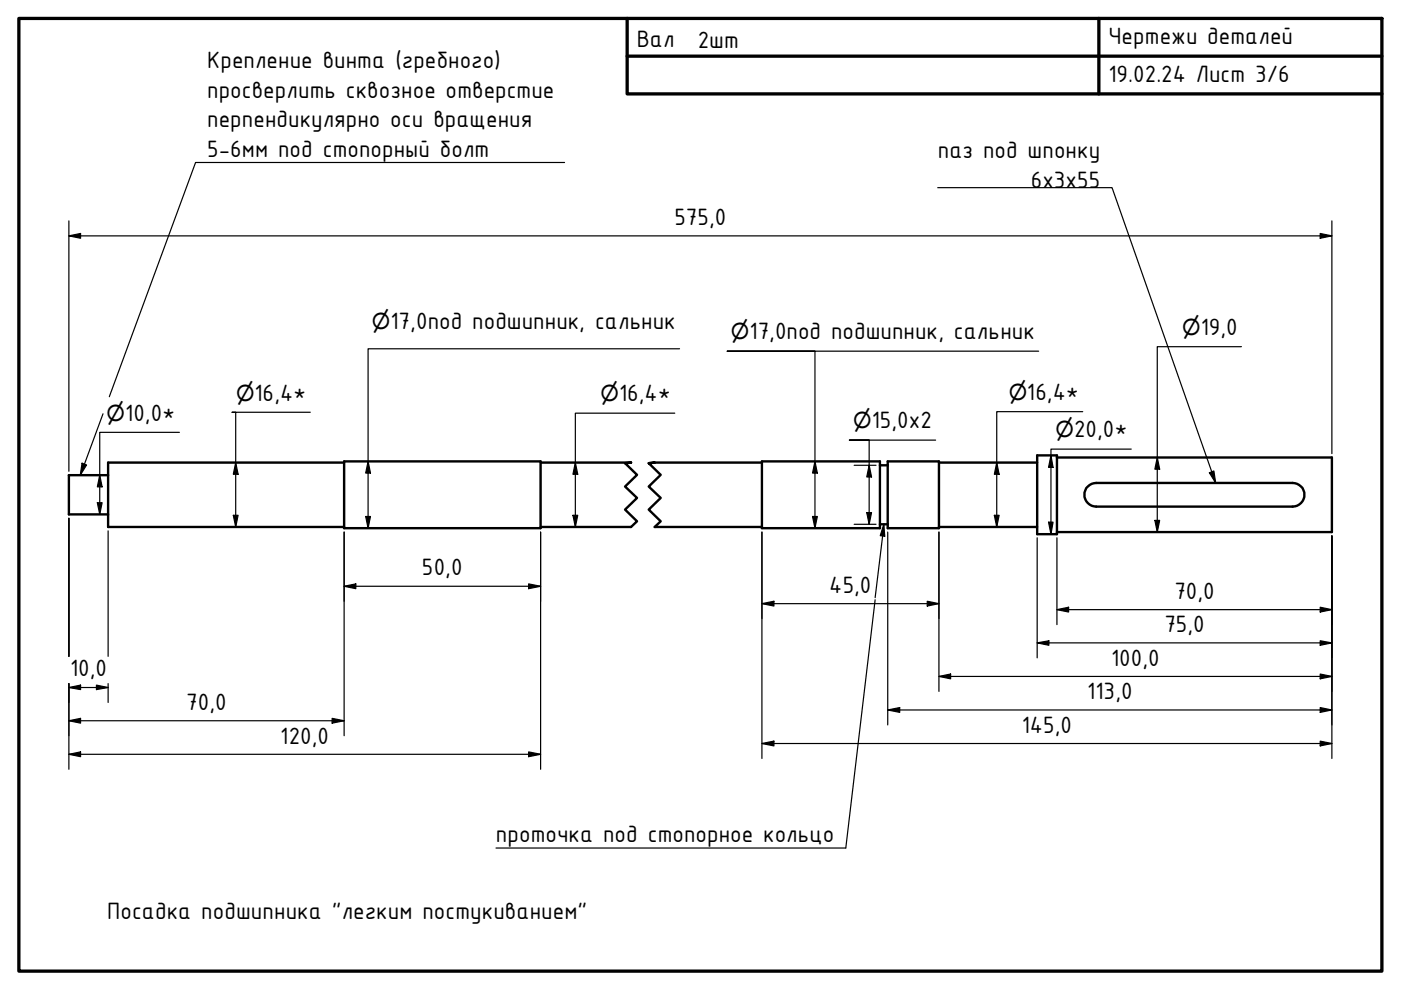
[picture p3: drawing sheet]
<svg xmlns="http://www.w3.org/2000/svg" width="297mm" height="210mm" viewBox="0 0 297 210" stroke-linecap="round" stroke-linejoin="round" font-family="sans-serif">
<!-- layer: Break Line (ISO) -->
<path d="M132.5 98.2l1.3-.1-1.3 .1 2.6 2.5-2.6 2.5 2.6 2.4-2.6 2.4 2.6 2.5-1.3 1.2M137.5 98.2l1.3-.1-1.3 .1 2.6 2.5-2.6 2.5 2.6 2.4-2.6 2.4 2.6 2.5-1.3 1.2" fill="none" stroke="#000" stroke-width=".51"/>
<!-- layer: Visible (ISO) -->
<g fill="none" stroke="#000" stroke-width=".51">
<path d="M73 97.8h41.6v14.2h-41.6zM73 98.1h-50.1v13.6h50.1M114.6 98.1h19.2M138.8 98.1h22.7M161.5 97.8h25.1v14.2h-25.1zM186.6 98.7h1.6M188.2 97.8h10.9v14.2h-10.9zM199.1 98.1h20.8M219.9 96.6h4.2v16.7h-4.2zM224.1 97h58.3v15.8h-58.3M22.9 100.7h-8.3v8.4h8.3M114.6 111.7h19.2"/>
<path d="M138.8 111.7h22.7M186.6 111.2h1.6M199.1 111.7h20.8M230.3 103.5l.3-.3a2.44 2.44 0 0 1 1.8-.8h41.7a2.51 2.51 0 0 1 2.4 2.5 2.51 2.51 0 0 1-2.4 2.5h-41.7a2.54 2.54 0 0 1-2.1-3.9z"/>
</g>
<!-- layer: Border (ISO) -->
<path d="M4 3.9h289v202h-289zM133 3.9v16h160M133 11.9h160M233 3.9v16" fill="none" stroke="#000" stroke-width=".7"/>
<!-- layer: Dimension (ISO) -->
<g fill="none" stroke="#000" stroke-width=".25">
<path d="M14.6 50l2.5-.5v1zM14.6 46.8v53.1M14.6 50h267.8M279.9 49.5l2.5 .5-2.5 .5zM282.4 46.8v49.4M144.1 73.9h-66.1v38.1M220.2 74.5h-66h18.6v37.5M263.2 73.5h-17.8v39.3M38 91.7h-16.9v17.4M50 98.1l.5 2.5h-1zM65.8 87.4h-16.6h.8v24.3M78 97.8l.5 2.5h-1z"/>
<path d="M122 98.1l.5 2.5h-1zM143.1 87.6h-21.1v24.1M172.8 97.8l.5 2.5h-1zM181.1 98.7h4.6M184.3 98.7l.5 2.4h-1zM198.4 93.3h-18.3h4.2v17.9M211.3 98.1l.5 2.5h-1zM222.8 96.6l.5 2.5h-1zM229.6 87.3h-18.3v24.4M239.8 95.2h-17v18.1M245.4 97l.5 2.5h-1zM14.6 109.9v29.3"/>
<path d="M20.6 106.6h1.1l-.6 2.5zM21.1 100.7l.6 2.5h-1.1zM22.9 112.6v26.6M49.5 109.3h1l-.5 2.4zM73 112.8v43.2M77.5 109.5h1l-.5 2.5zM114.6 112.8v50.3M121.5 109.3h1l-.5 2.4zM161.5 112.8v48M172.3 109.5h1l-.5 2.5zM181.1 111.2h4.6M183.8 108.7h1l-.5 2.5z"/>
<path d="M188.2 112.8v40.9M199.1 112.8v33.8M210.8 109.3h1l-.5 2.4zM219.9 114v25.5M222.3 110.7h1l-.5 2.6zM224.1 114v18.4M244.9 110.3h1l-.5 2.5zM282.4 113.6v47.2M73 124.3l2.4-.5v1zM73 124.3h41.6M112.1 123.8l2.5 .5-2.5 .5zM161.5 128l2.6-.5v1z"/>
<path d="M161.5 128h37.6M196.6 127.5l2.5 .5-2.5 .5zM219.9 136.3l2.5-.4v.9zM219.9 136.3h62.5M224.1 129.3l2.5-.6v1.1zM224.1 129.3h58.3M279.9 128.7l2.5 .6-2.5 .5zM279.9 135.9l2.5 .4-2.5 .5zM14.6 145.8l2.5-.5v.9zM14.6 152.8l2.5-.5v1zM14.6 159.9l2.5-.5v1zM14.6 145.8h8.3"/>
<path d="M14.6 144.9v18.2M14.6 152.8h58.4M14.6 159.9h100M20.4 145.3l2.5 .5-2.5 .4zM22.9 144.9v4M70.4 152.3l2.6 .5-2.6 .5zM112.1 159.4l2.5 .5-2.5 .5zM161.5 157.6l2.6-.5v1.1zM161.5 157.6h120.9M188.2 150.5l2.6-.5v1zM188.2 150.5h94.2M199.1 143.4l2.4-.5v1z"/>
<path d="M199.1 143.4h83.3M279.9 142.9l2.5 .5-2.5 .5zM279.9 150l2.5 .5-2.5 .5zM279.9 157.1l2.5 .5-2.5 .6z"/>
</g>
<g fill="#000">
<path d="M14.6 50l2.5-.5v1zM279.9 49.5l2.5 .5-2.5 .5zM222.8 96.6l.5 2.5h-1zM245.4 97l.5 2.5h-1zM20.6 106.6h1.1l-.6 2.5zM21.1 100.7l.6 2.5h-1.1zM49.5 109.3h1l-.5 2.4zM50 98.1l.5 2.5h-1zM77.5 109.5h1l-.5 2.5zM78 97.8l.5 2.5h-1zM121.5 109.3h1l-.5 2.4zM122 98.1l.5 2.5h-1z"/>
<path d="M172.3 109.5h1l-.5 2.5zM172.8 97.8l.5 2.5h-1zM183.8 108.7h1l-.5 2.5zM184.3 98.7l.5 2.4h-1zM210.8 109.3h1l-.5 2.4zM211.3 98.1l.5 2.5h-1zM222.3 110.7h1l-.5 2.6zM244.9 110.3h1l-.5 2.5zM73 124.3l2.4-.5v1zM112.1 123.8l2.5 .5-2.5 .5zM161.5 128l2.6-.5v1zM196.6 127.5l2.5 .5-2.5 .5z"/>
<path d="M219.9 136.3l2.5-.4v.9zM224.1 129.3l2.5-.6v1.1zM279.9 128.7l2.5 .6-2.5 .5zM279.9 135.9l2.5 .4-2.5 .5zM14.6 145.8l2.5-.5v.9zM14.6 152.8l2.5-.5v1zM14.6 159.9l2.5-.5v1zM20.4 145.3l2.5 .5-2.5 .4zM70.4 152.3l2.6 .5-2.6 .5zM161.5 157.6l2.6-.5v1.1zM188.2 150.5l2.6-.5v1zM199.1 143.4l2.4-.5v1z"/>
<path d="M279.9 142.9l2.5 .5-2.5 .5zM279.9 150l2.5 .5-2.5 .5zM279.9 157.1l2.5 .5-2.5 .6zM112.1 159.4l2.5 .5-2.5 .5z"/>
</g>
<!-- layer: Symbol (ISO) -->
<path d="M119.7 34.5h-78.2l-18.3 49.6M198.8 39.8h37l21.9 62.6M17.4 98.2l1 .4-1.4 2.1zM21.8 87.7l-4.8 13M187.4 111.2l.2 2.5-1-.1zM187.4 111.2l-1.9 15.5M256.4 100.2l1-.3 .3 2.5zM185.5 127.2l-6.2 52.6h-74.1" fill="none" stroke="#000" stroke-width=".25"/>
<path d="M17.4 98.2l1 .4-1.4 2.1zM187.4 111.2l.2 2.5-1-.1zM256.4 100.2l1-.3 .3 2.5z" fill="#000"/>
<g font-size="5.4">
<text x="135" y="9.9">Вал</text>
<text x="148" y="10.3">2шт</text>
<text x="235" y="9.4">Чертежи деталей</text>
<text x="43.9" y="14.5">Крепление винта (гребного)</text>
<text x="235" y="17.4">19.02.24 Лист 3/6</text>
<text x="43.9" y="20.7">просверлить сквозное отверстие</text>
<text x="43.9" y="27">перпендикулярно оси вращения</text>
<text x="43.9" y="33.2">5-6мм под стопорный болт</text>
<text x="198.8" y="33.5">паз под шпонку</text>
<text x="218.6" y="39.8">6х3х55</text>
<text x="143" y="47.7">575,0</text>
<text x="82.8" y="69.7">17,0под подшипник, сальник</text>
<text x="158.9" y="72">17,0под подшипник, сальник</text>
<text x="254.6" y="71">19,0</text>
<text x="26.5" y="89.2">10,0*</text>
<text x="54" y="84.9">16,4*</text>
<text x="131.3" y="85.1">16,4*</text>
<text x="217.7" y="84.8">16,4*</text>
<text x="184.8" y="90.8">15,0х2</text>
<text x="227.7" y="92.7">20,0*</text>
<text x="89.5" y="122">50,0</text>
<text x="175.8" y="125.7">45,0</text>
<text x="249" y="126.9">70,0</text>
<text x="246.9" y="134">75,0</text>
<text x="14.9" y="143.4">10,0</text>
<text x="235.6" y="141.1">100,0</text>
<text x="230.5" y="148.2">113,0</text>
<text x="39.5" y="150.5">70,0</text>
<text x="216.7" y="155.4">145,0</text>
<text x="59.4" y="157.6">120,0</text>
<text x="105.2" y="178.5">проточка под стопорное кольцо</text>
<text x="22.7" y="194.8">Посадка подшипника &quot;легким постукиванием&quot;</text>
</g>
<g font-size="4.6">
<text x="78.9" y="69.7">⌀</text>
<text x="154.9" y="72">⌀</text>
<text x="250.6" y="71">⌀</text>
<text x="22.6" y="89.2">⌀</text>
<text x="50" y="84.9">⌀</text>
<text x="127.3" y="85.1">⌀</text>
<text x="213.9" y="84.8">⌀</text>
<text x="180.9" y="90.8">⌀</text>
<text x="223.8" y="92.7">⌀</text>
</g>
</svg>
